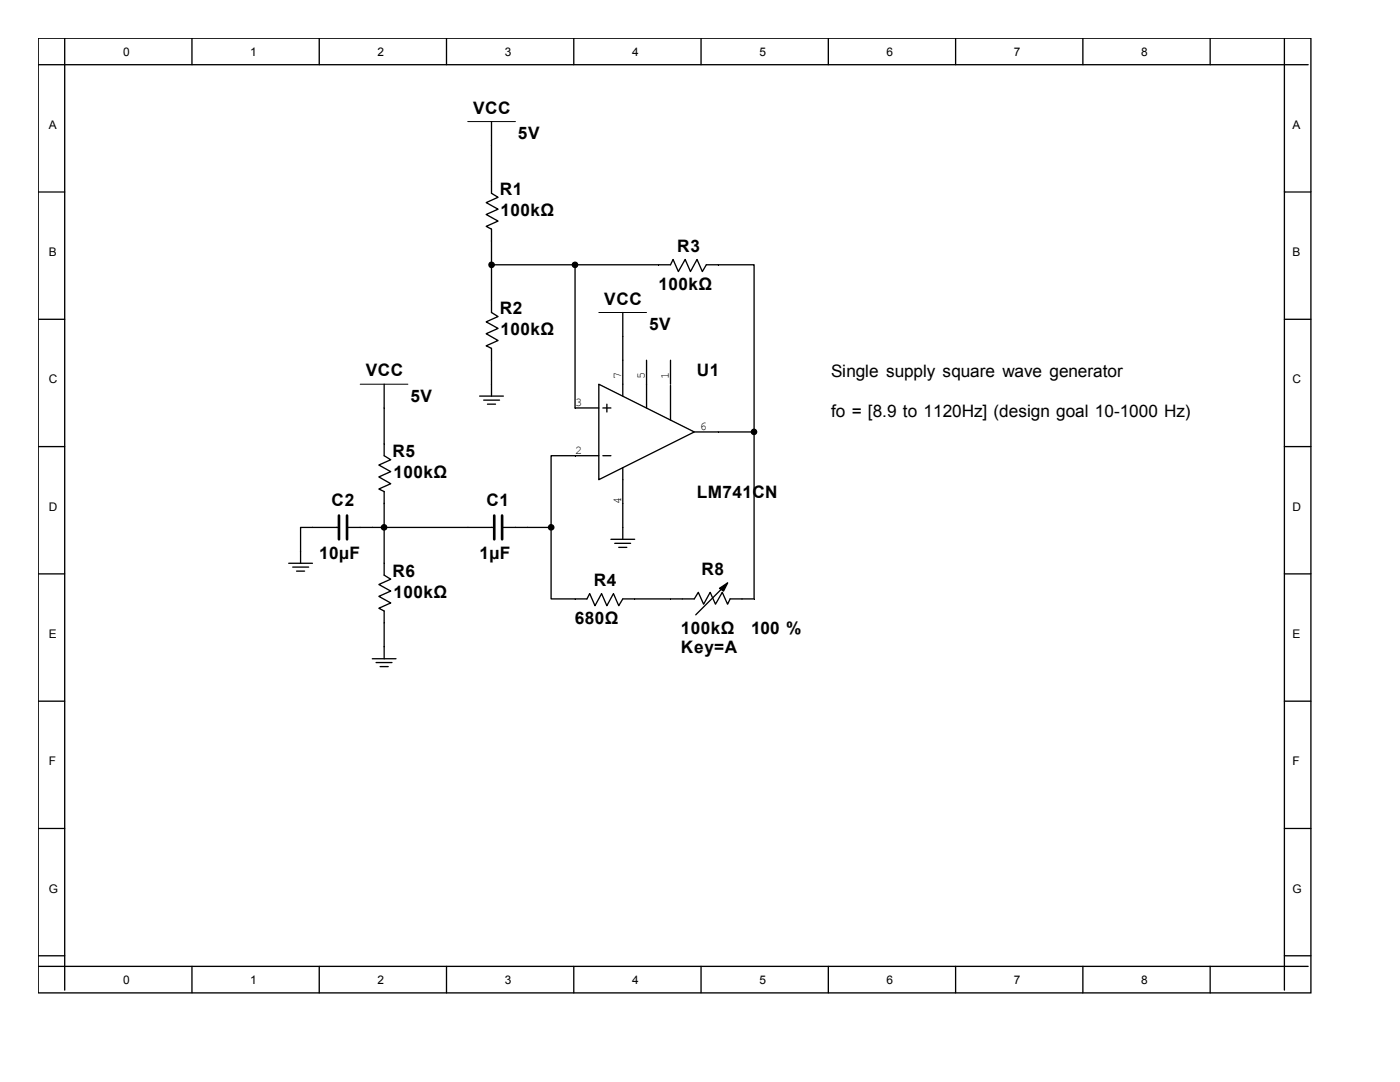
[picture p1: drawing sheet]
<svg xmlns="http://www.w3.org/2000/svg" width="279mm" height="216mm" viewBox="0 0 279 216" stroke-linecap="round" stroke-linejoin="round" font-family="sans-serif">
<g fill="none" stroke="#000" stroke-width=".26">
<path d="M7.6 7.6h254v190.5h-254zM7.6 12.9h253.5M12.9 7.6v190M38.3 7.6v5.3M63.7 7.6v5.3M89.1 7.6v5.3M114.5 7.6v5.3M139.9 7.6v5.3M165.3 7.6v5.3M190.7 7.6v5.3M216.1 7.6v5.3M241.5 7.6v5.3"/>
<path d="M256.3 7.6v190M7.6 38.3h5.3M98.1 24.3v14.3l1.3 .8-2.4 1 2.4 1.3-2.4 1.1 2.4 1.3-2.4 1.1 1.1 .5v16.7l1.3 .8-2.4 1 2.4 1.3-2.4 1.1 2.4 1.3-2.4 1.1 1.1 .5v9.5M256.3 38.3h5.3M98.1 52.8h35.7l.5-1 1.1 2.4 1.3-2.4 1.1 2.4 1.3-2.4 1.1 2.4 .8-1.4h9.5v33.4M114.8 52.8v28.6h4.7M7.6 63.7h5.3M76.7 76.7v14.2l1.3 .8-2.4 1.1 2.4 1.3-2.4 1.1 2.4 1.3-2.4 1.1 1.1 .5v16.7l1.3 .8-2.4 1 2.4 1.3-2.4 1.1 2.4 1.3-2.4 1.1 1.1 .5v9.5M95.7 79h4.8M96.5 79.8h3.2M119.5 76.7l19.1 9.5-19.1 9.5zM124.3 62.4v16.6"/>
<path d="M129 71.9v9.5M133.8 71.9v4.8M133.8 76.9v6.9M256.3 63.7h5.3M7.6 89.1h5.3M97.3 80.6h1.6M119.5 90.9h-9.5v14.3M120.3 81.4h1.6M120.3 90.9h1.6M121.1 80.6v1.6M124.3 93.3v14.3M138.6 86.2h11.9"/>
<path d="M150.5 86.2v33.3h-4.8l-.5 1.1-1.1-2.4-1.3 2.4-1.1-2.4-1.3 2.4-1-2.4-.8 1.3h-14.3l-.8 1.4-1.1-2.5-1.3 2.5-1-2.5-1.4 2.5-1-2.5-.6 1.1h-7.1v-14.3M256.3 89.1h5.3M7.6 114.5h5.3M57.6 112.4h4.8M58.4 113.2h3.2M59.2 114h1.6M67.6 105.2h-7.6v7.2M69.3 105.2h29.3M100.2 105.2h9.8M121.9 107.6h4.8M122.7 108.4h3.2M123.5 109.2h1.6"/>
<path d="M143.6 117.4l1.6-1.1-.8 1.6zM145.2 116.3l-6.3 6.4M256.3 114.5h5.3M7.6 139.9h5.3M74.3 131.4h4.7M75.1 132.2h3.1M75.9 133h1.6M256.3 139.9h5.3M7.6 165.3h5.3M256.3 165.3h5.3M7.6 190.7h5.3M7.6 192.8h253.5"/>
<path d="M38.3 192.8v5.3M63.7 192.8v5.3M89.1 192.8v5.3M114.5 192.8v5.3M139.9 192.8v5.3M165.3 192.8v5.3M190.7 192.8v5.3M216.1 192.8v5.3M241.5 192.8v5.3M256.3 190.7h5.3"/>
<circle cx="98.1" cy="52.8" r=".54"/>
<circle cx="114.7" cy="52.8" r=".53"/>
<circle cx="150.5" cy="86.2" r=".53"/>
<circle cx="76.6" cy="105.2" r=".53"/>
<circle cx="110" cy="105.2" r=".54"/>
</g>
<path d="M93.3 24.3h9.6M71.9 76.7h9.5M119.5 62.4h9.5" fill="none" stroke="#000" stroke-width=".2"/>
<path d="M67.6 102.9v4.7M69.3 102.9v4.7M98.6 102.9v4.7M100.2 102.9v4.7" fill="none" stroke="#000" stroke-width=".53"/>
<g fill="#000">
<path d="M143.6 117.4l1.6-1.1-.8 1.6z"/>
<circle cx="98.1" cy="52.8" r=".54"/>
<circle cx="114.7" cy="52.8" r=".53"/>
<circle cx="150.5" cy="86.2" r=".53"/>
<circle cx="76.6" cy="105.2" r=".53"/>
<circle cx="110" cy="105.2" r=".54"/>
</g>
<g font-size="3.4">
<text x="94.4" y="22.7">VCC</text>
<text x="103.3" y="27.7">5V</text>
<text x="99.7" y="38.9">R1</text>
<text x="99.9" y="43.1">100kΩ</text>
<text x="135.2" y="50.2">R3</text>
<text x="131.4" y="57.9">100kΩ</text>
<text x="99.7" y="62.7">R2</text>
<text x="120.6" y="60.8">VCC</text>
<text x="129.5" y="65.8">5V</text>
<text x="99.9" y="66.9">100kΩ</text>
<text x="73" y="75.1">VCC</text>
<text x="139.1" y="75.1">U1</text>
<text x="165.9" y="75.3">Single supply square wave generator</text>
<text x="81.9" y="80.1">5V</text>
<text x="165.9" y="83.2">fo = [8.9 to 1120Hz] (design goal 10-1000 Hz)</text>
<text x="78.3" y="91.2">R5</text>
<text x="78.5" y="95.5">100kΩ</text>
<text x="66.2" y="101">C2</text>
<text x="97.1" y="101">C1</text>
<text x="139.1" y="99.4">LM741CN</text>
<text x="63.7" y="111.6">10µF</text>
<text x="95.7" y="111.6">1µF</text>
<text x="78.3" y="115.1">R6</text>
<text x="78.5" y="119.3">100kΩ</text>
<text x="118.5" y="116.9">R4</text>
<text x="140" y="114.8">R8</text>
<text x="114.7" y="124.5">680Ω</text>
<text x="135.9" y="126.4">100kΩ</text>
<text x="135.9" y="130.3">Key=A</text>
<text x="149.9" y="126.4">100 %</text>
</g>
<g font-size="2.4">
<text x="24.6" y="11.1">0</text>
<text x="50" y="11.1">1</text>
<text x="75.4" y="11.1">2</text>
<text x="100.8" y="11.1">3</text>
<text x="126.2" y="11.1">4</text>
<text x="151.6" y="11.1">5</text>
<text x="177" y="11.1">6</text>
<text x="202.4" y="11.1">7</text>
<text x="227.8" y="11.1">8</text>
<text x="9.7" y="25.7">A</text>
<text x="257.9" y="25.7">A</text>
<text x="9.7" y="51.1">B</text>
<text x="257.9" y="51.1">B</text>
<text x="9.7" y="76.5">C</text>
<text x="124" y="75.6" transform="rotate(-90 124 75.6)">7</text>
<text x="128.7" y="75.6" transform="rotate(-90 128.7 75.6)">5</text>
<text x="133.5" y="75.6" transform="rotate(-90 133.5 75.6)">1</text>
<text x="257.9" y="76.5">C</text>
<text x="114.8" y="81">3</text>
<text x="139.7" y="85.8">6</text>
<text x="114.8" y="90.6">2</text>
<text x="9.7" y="101.9">D</text>
<text x="124" y="100.5" transform="rotate(-90 124 100.5)">4</text>
<text x="257.9" y="101.9">D</text>
<text x="9.7" y="127.3">E</text>
<text x="257.9" y="127.3">E</text>
<text x="9.7" y="152.7">F</text>
<text x="257.9" y="152.7">F</text>
<text x="9.7" y="178.1">G</text>
<text x="257.9" y="178.1">G</text>
<text x="24.6" y="196.3">0</text>
<text x="50" y="196.3">1</text>
<text x="75.4" y="196.3">2</text>
<text x="100.8" y="196.3">3</text>
<text x="126.2" y="196.3">4</text>
<text x="151.6" y="196.3">5</text>
<text x="177" y="196.3">6</text>
<text x="202.4" y="196.3">7</text>
<text x="227.8" y="196.3">8</text>
</g>
</svg>
